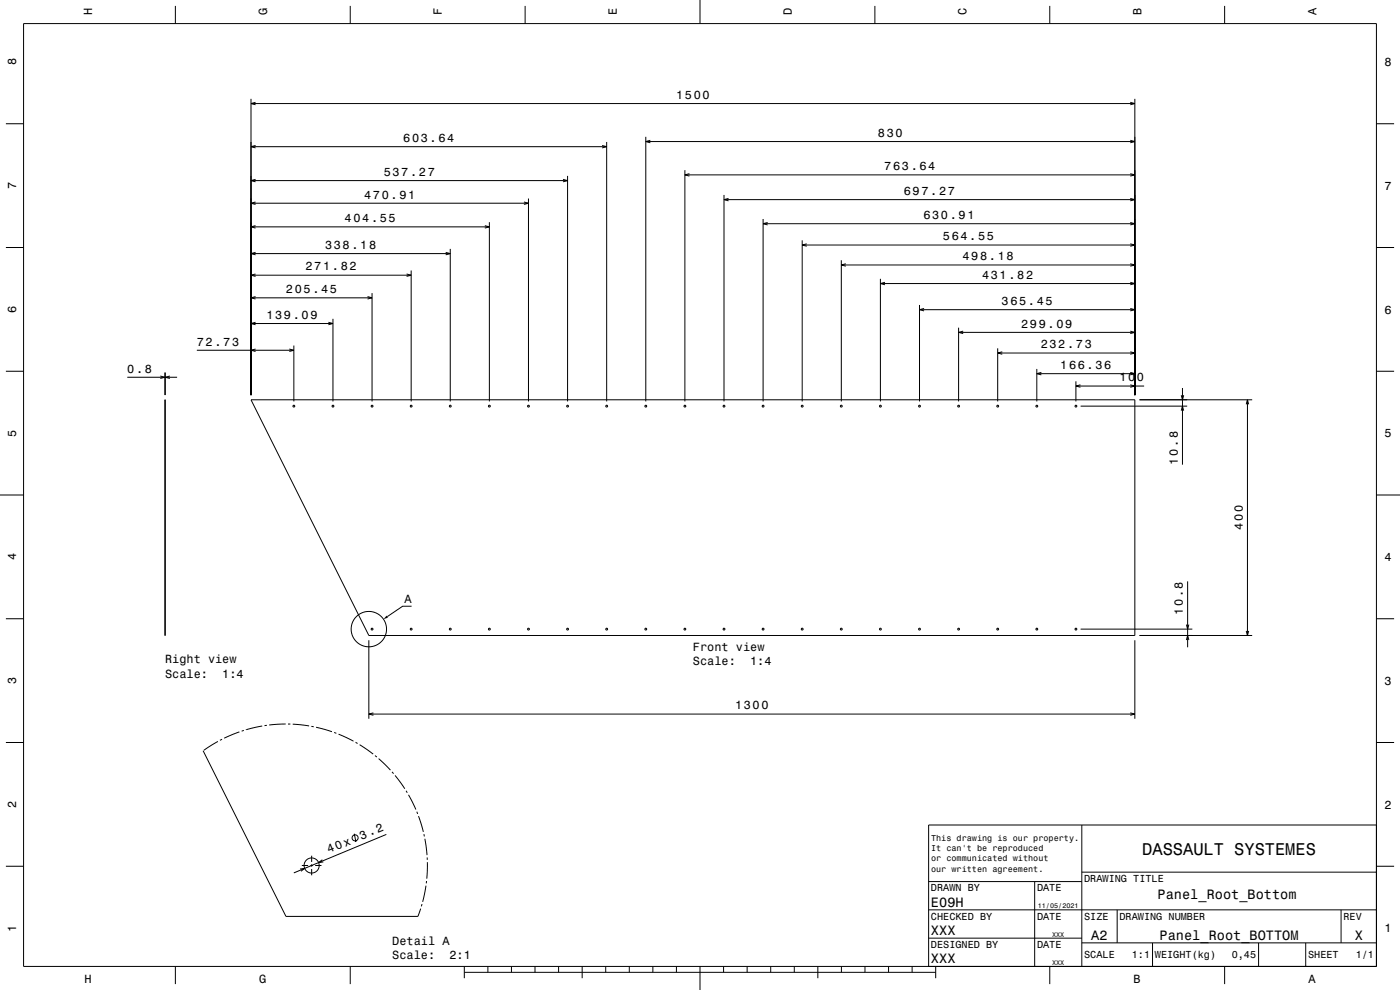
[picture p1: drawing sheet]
<svg xmlns="http://www.w3.org/2000/svg" width="594mm" height="420mm" viewBox="0 0 594 420" stroke-linecap="round" stroke-linejoin="round" font-family="sans-serif">
<g fill="none" stroke="#000" stroke-width=".42">
<path d="M10 10h574v400h-574zM74.4 2.5v7.5M148.6 2.5v7.5M222.8 2.5v7.5M297 0v10M371.2 2.5v7.5M445.4 2.5v7.5M519.6 2.5v7.5M2.5 52.5h7.5M106.5 41.9v125.7M106.5 43.9h375M108.4 43.4l-1.9 .5 1.9 .5"/>
<path d="M274 58v112.3M275.9 59.5l-1.9 .5 1.9 .6M479.6 59.5l1.9 .5-1.9 .6M479.6 43.4l1.9 .5-1.9 .5M481.5 41.9v125.7M584 52.5h7.5M106.5 76.6h134.3M106.5 62.2h150.9M108.4 76.1l-1.9 .5 1.9 .5M108.4 61.7l-1.9 .5 1.9 .5M238.9 76.1l1.9 .5-1.9 .5M240.8 74.6v95.7"/>
<path d="M255.5 61.7l1.9 .5-1.9 .5M257.4 60.2v110.1M274 60h207.5M290.6 72.2v98.1M290.6 74.2h190.9M292.5 73.7l-1.9 .5 1.9 .5M479.6 73.7l1.9 .5-1.9 .5M106.5 96.2h101.1M106.5 86.2h117.7M108.4 95.7l-1.9 .5 1.9 .6M108.4 85.7l-1.9 .5 1.9 .5M205.7 95.7l1.9 .5-1.9 .6"/>
<path d="M207.6 94.2v76.1M222.3 85.7l1.9 .5-1.9 .5M224.2 84.2v86.1M307.2 82.7v87.6M307.2 84.7h174.3M309.1 84.2l-1.9 .5 1.9 .5M323.8 92.9v77.4M323.8 94.9h157.7M325.7 94.4l-1.9 .5 1.9 .5M479.6 94.4l1.9 .5-1.9 .5M479.6 84.2l1.9 .5-1.9 .5M2.5 105h7.5"/>
<path d="M106.5 116.8h67.9M106.5 107.6h84.5M108.4 116.2l-1.9 .6 1.9 .5M108.4 107.1l-1.9 .5 1.9 .5M172.5 116.2l1.9 .6-1.9 .5M174.4 114.8v55.5M189.1 107.1l1.9 .5-1.9 .5M191 105.6v64.7M340.4 102v68.3M340.4 104h141.1M342.3 103.4l-1.9 .6 1.9 .5M357 110.4v59.9"/>
<path d="M357 112.4h124.5M358.9 111.9l-1.9 .5 1.9 .5M373.5 118.3v52M375.5 119.8l-2 .5 2 .5M479.6 119.8l1.9 .5-1.9 .5M479.6 111.9l1.9 .5-1.9 .5M479.6 103.4l1.9 .6-1.9 .5M584 105h7.5M106.5 137.3h34.8M106.5 126.3h51.4M108.4 136.7l-1.9 .6 1.9 .5M108.4 125.8l-1.9 .5 1.9 .6"/>
<path d="M139.3 136.7l2 .6-2 .5M141.3 135.3v35M155.9 125.8l2 .5-2 .6M157.9 124.3v46M373.5 120.3h108M390.1 129.4v40.9M390.1 131.4h91.4M392.1 130.9l-2 .5 2 .5M406.7 139v31.3M479.6 130.9l1.9 .5-1.9 .5M2.5 157.5h7.5M68 159.5l1.9 .6-1.9 .5"/>
<path d="M69.9 158.1v9.5M70.1 158.1v9.5M72.1 159.5l-2 .6 2 .5M83.5 148.6h41.2M108.4 148.1l-1.9 .5 1.9 .5M122.7 148.1l2 .5-2 .5M124.7 146.6v23.7M406.7 141h74.8M408.7 140.5l-2 .5 2 .5M423.3 147.8v22.5M423.3 149.8h58.2M425.2 149.2l-1.9 .6 1.9 .5"/>
<path d="M439.9 156.5v13.8M439.9 158.5h41.6M441.8 158l-1.9 .5 1.9 .5M479.6 158l1.9 .5-1.9 .5M479.6 149.2l1.9 .6-1.9 .5M479.6 140.5l1.9 .5-1.9 .5M584 157.5h7.5M54 160.1h21.1M69.9 169.6l.2 100zM106.5 169.6h375v100h-325zM456.5 161.8v8.5M456.5 163.8h28.9"/>
<path d="M458.4 163.3l-1.9 .5 1.9 .5M458.5 172.3h45.2M479.6 163.3l1.9 .5-1.9 .5M483.5 169.6h47.8M501.2 167.7l.5 1.9 .5-1.9M501.2 174.2l.5-1.9 .5 1.9M501.7 164.6v32.5M528.8 171.5l.5-1.9 .5 1.9M529.3 169.6v100M0 210h10M584 210h10M174.6 257.2h-3.8l-6.5 4.4"/>
<path d="M503.9 246.6v28M2.5 262.5h7.5M156.5 271.6v33.3M458.5 266.9h47.4M481.5 271.6v33.3M483.5 269.6h47.8M503.4 265l.5 1.9 .5-1.9M503.4 271.5l.5-1.9 .5 1.9M528.8 267.7l.5 1.9 .5-1.9M584 262.5h7.5M2.5 315h7.5M86.3 318.5l35 70.3h56l1.2-3.3"/>
<path d="M92.4 314.6l-5.9 3.7M94.2 313.6l-.9 .5M101.6 310.5l-6.5 2.7M103.5 309.9l-1 .3M111.2 308l-6.8 1.6M113.2 307.7l-1 .2M121.2 307.2l-7 .4M122.2 307.2h1M124.2 307.2l7 .8M132.1 308.1l1 .2M134.1 308.5l6.7 1.9M141.8 310.8l.9 .3"/>
<path d="M143.6 311.5l6.4 2.9M150.9 314.9l.8 .5M152.6 315.9l5.7 4M156.5 302.9h325M158.4 302.4l-1.9 .5 1.9 .6M479.6 302.4l1.9 .5-1.9 .6M584 315h7.5M159.1 320.5l.8 .7M160.6 321.8l5.1 4.9M166.3 327.5l.7 .7M167.6 329l4.1 5.6M172.3 335.5l.5 .8"/>
<path d="M173.3 337.2l3.1 6.2M150.3 353.7l.7 3.5M163.9 354l-39.2 16.3M176.8 344.4l.4 .9M177.6 346.2l2 6.7M179.8 353.9l.3 1M180.3 355.8l.9 7M459 350v60M584 350h-190v60M2.5 367.5h7.5M127.3 368.7l2-.3-1.6 1.2M128.1 367.2h2.6"/>
<path d="M131.7 367.2h1M132.2 363v2.7M132.2 366.7v1M132.2 368.7v2.6M133.7 367.2h2.7M136.8 364.7l-1.6 1.3 2-.3M180.7 375.7l-1.4 6.9M181 373.8l-.1 1M181.2 363.8l.1 1M181.3 365.8l-.2 7M394 374h65M439 374v36"/>
<path d="M459 370h125M584 367.5h7.5M179.1 383.6l-.3 .9M394 398h65M394 386h190M474 386v14M569 386v14M74.4 410v7.5M148.6 410v7.5M197 412.5h200M197 410v5M207 410v2.5"/>
<path d="M217 410v2.5M227 410v2.5M237 410v2.5M247 410v5M257 410v2.5M267 410v2.5M277 410v2.5M287 410v2.5M297 410v10M307 410v2.5M317 410v2.5M327 410v2.5"/>
<path d="M337 410v2.5M347 410v5M357 410v2.5M367 410v2.5M377 410v2.5M387 410v2.5M397 410v5M445.4 410v7.5M459 400h125M489 400v10M519.6 410v7.5M534 400v10"/>
<path d="M554 400v10"/>
<circle cx="124.7" cy="172.3" r=".4"/>
<circle cx="141.3" cy="172.3" r=".4"/>
<circle cx="157.9" cy="172.3" r=".4"/>
<circle cx="174.5" cy="172.3" r=".4"/>
<circle cx="191" cy="172.3" r=".4"/>
<circle cx="207.6" cy="172.3" r=".4"/>
<circle cx="224.2" cy="172.3" r=".4"/>
<circle cx="240.8" cy="172.3" r=".4"/>
<circle cx="257.4" cy="172.3" r=".4"/>
<circle cx="274" cy="172.3" r=".4"/>
<circle cx="290.6" cy="172.3" r=".4"/>
<circle cx="307.2" cy="172.3" r=".4"/>
<circle cx="323.8" cy="172.3" r=".4"/>
<circle cx="340.4" cy="172.3" r=".4"/>
<circle cx="356.9" cy="172.3" r=".4"/>
<circle cx="373.5" cy="172.3" r=".4"/>
<circle cx="390.1" cy="172.3" r=".4"/>
<circle cx="406.7" cy="172.3" r=".4"/>
<circle cx="423.3" cy="172.3" r=".4"/>
<circle cx="439.9" cy="172.3" r=".4"/>
<circle cx="456.5" cy="172.3" r=".4"/>
<circle cx="156.5" cy="266.9" r="7.5"/>
<circle cx="157.9" cy="266.9" r=".4"/>
<circle cx="174.4" cy="266.9" r=".4"/>
<circle cx="191" cy="266.9" r=".4"/>
<circle cx="207.6" cy="266.9" r=".4"/>
<circle cx="224.2" cy="266.9" r=".4"/>
<circle cx="240.8" cy="266.9" r=".4"/>
<circle cx="257.4" cy="266.9" r=".4"/>
<circle cx="274" cy="266.9" r=".4"/>
<circle cx="290.6" cy="266.9" r=".4"/>
<circle cx="307.2" cy="266.9" r=".4"/>
<circle cx="323.8" cy="266.9" r=".4"/>
<circle cx="340.4" cy="266.9" r=".4"/>
<circle cx="356.9" cy="266.9" r=".4"/>
<circle cx="373.5" cy="266.9" r=".4"/>
<circle cx="390.1" cy="266.9" r=".4"/>
<circle cx="406.7" cy="266.9" r=".4"/>
<circle cx="423.3" cy="266.9" r=".4"/>
<circle cx="439.9" cy="266.9" r=".4"/>
<circle cx="456.5" cy="266.9" r=".4"/>
<circle cx="150.7" cy="355.5" r="1.28"/>
<circle cx="132.2" cy="367.2" r="3.2"/>
</g>
<path d="M164 261.2l.6 .8-1.9 .7z" fill-rule="evenodd" fill="#000"/>
<text font-size="7.2" x="484.6" y="362.6">DASSAULT SYSTEMES</text>
<g font-size="5.8">
<text x="491.2" y="381.2">Panel_Root_Bottom</text>
<text x="395" y="384.6">E09H</text>
<text x="395" y="396.6">XXX</text>
<text x="463" y="398.6">A2</text>
<text x="492" y="398.6">Panel_Root_BOTTOM</text>
<text x="574.8" y="398.6">X</text>
<text x="395" y="408.6">XXX</text>
</g>
<g font-size="5">
<text x="39.1" y="6.5" transform="rotate(-90 39.1 6.5)">H</text>
<text x="113.3" y="6.5" transform="rotate(-90 113.3 6.5)">G</text>
<text x="187.5" y="6.5" transform="rotate(-90 187.5 6.5)">F</text>
<text x="261.7" y="6.5" transform="rotate(-90 261.7 6.5)">E</text>
<text x="335.9" y="6.5" transform="rotate(-90 335.9 6.5)">D</text>
<text x="410.1" y="6.5" transform="rotate(-90 410.1 6.5)">C</text>
<text x="484.3" y="6.5" transform="rotate(-90 484.3 6.5)">B</text>
<text x="558.5" y="6.5" transform="rotate(-90 558.5 6.5)">A</text>
<text x="6.8" y="27.8" transform="rotate(-90 6.8 27.8)">8</text>
<text x="587.5" y="28.1">8</text>
<text x="286.9" y="41.9">1500</text>
<text x="372.5" y="58">830</text>
<text x="171.1" y="60.2">603.64</text>
<text x="162.8" y="74.6">537.27</text>
<text x="375.2" y="72.2">763.64</text>
<text x="6.8" y="80.3" transform="rotate(-90 6.8 80.3)">7</text>
<text x="383.5" y="82.7">697.27</text>
<text x="587.5" y="80.6">7</text>
<text x="154.5" y="84.2">470.91</text>
<text x="146.2" y="94.2">404.55</text>
<text x="391.8" y="92.9">630.91</text>
<text x="400.1" y="102">564.55</text>
<text x="137.9" y="105.6">338.18</text>
<text x="408.4" y="110.4">498.18</text>
<text x="129.6" y="114.8">271.82</text>
<text x="416.7" y="118.3">431.82</text>
<text x="121.3" y="124.3">205.45</text>
<text x="425" y="129.4">365.45</text>
<text x="6.8" y="132.8" transform="rotate(-90 6.8 132.8)">6</text>
<text x="113" y="135.3">139.09</text>
<text x="587.5" y="133.1">6</text>
<text x="433.2" y="139">299.09</text>
<text x="83.5" y="146.6">72.73</text>
<text x="441.5" y="147.8">232.73</text>
<text x="54" y="158.1">0.8</text>
<text x="449.8" y="156.5">166.36</text>
<text x="474.9" y="161.8">100</text>
<text x="6.8" y="185.3" transform="rotate(-90 6.8 185.3)">5</text>
<text x="587.5" y="185.6">5</text>
<text x="499.7" y="197.1" transform="rotate(-90 499.7 197.1)">10.8</text>
<text x="527.3" y="224.9" transform="rotate(-90 527.3 224.9)">400</text>
<text x="6.8" y="237.8" transform="rotate(-90 6.8 237.8)">4</text>
<text x="587.5" y="238.1">4</text>
<text x="171.6" y="256">A</text>
<text x="501.9" y="260.9" transform="rotate(-90 501.9 260.9)">10.8</text>
<text x="70" y="281.5">Right view</text>
<text x="294" y="276.2">Front view</text>
<text x="70" y="287.5">Scale:</text>
<text x="94.3" y="287.5">1:4</text>
<text x="294" y="282.3">Scale:</text>
<text x="318.3" y="282.3">1:4</text>
<text x="6.8" y="290.3" transform="rotate(-90 6.8 290.3)">3</text>
<text x="587.5" y="290.6">3</text>
<text x="311.9" y="300.9">1300</text>
<text x="6.8" y="342.8" transform="rotate(-90 6.8 342.8)">2</text>
<text x="587.5" y="343.1">2</text>
<text x="153.4" y="356.2" transform="rotate(-22 153.4 356.2)">3.2</text>
<text x="139.5" y="362" transform="rotate(-22 139.5 362)">40x</text>
<text x="6.8" y="395.3" transform="rotate(-90 6.8 395.3)">1</text>
<text x="587.5" y="395.6">1</text>
<text x="166.4" y="400.7">Detail A</text>
<text x="166.4" y="406.7">Scale:</text>
<text x="190.7" y="406.7">2:1</text>
<text x="35.8" y="416.8">H</text>
<text x="110" y="416.8">G</text>
<text x="481" y="416.8">B</text>
<text x="555.2" y="416.8">A</text>
</g>
<g font-size="4.3">
<text x="460" y="374.2">DRAWING TITLE</text>
<text x="395" y="378.2">DRAWN BY</text>
<text x="440" y="378.2">DATE</text>
<text x="395" y="390.2">CHECKED BY</text>
<text x="440" y="390.2">DATE</text>
<text x="460" y="390.2">SIZE</text>
<text x="475" y="390.2">DRAWING NUMBER</text>
<text x="570" y="390.2">REV</text>
<text x="395" y="402.2">DESIGNED BY</text>
<text x="440" y="402.2">DATE</text>
<text x="460" y="406.6">SCALE</text>
<text x="480.2" y="406.6">1:1</text>
<text x="490" y="406.6">WEIGHT(kg)</text>
<text x="522.6" y="406.6">0,45</text>
<text x="555" y="406.6">SHEET</text>
<text x="575.2" y="406.6">1/1</text>
</g>
<g font-size="3.6">
<text x="395.1" y="356.8">This drawing is our property.</text>
<text x="395.1" y="361.2">It can't be reproduced</text>
<text x="395.1" y="365.5">or communicated without</text>
<text x="395.1" y="369.8">our written agreement.</text>
</g>
<g font-size="2.9">
<text x="440.3" y="385.3">11/05/2021</text>
<text x="446.4" y="397.3">XXX</text>
<text x="446.4" y="409.3">XXX</text>
</g>
</svg>
